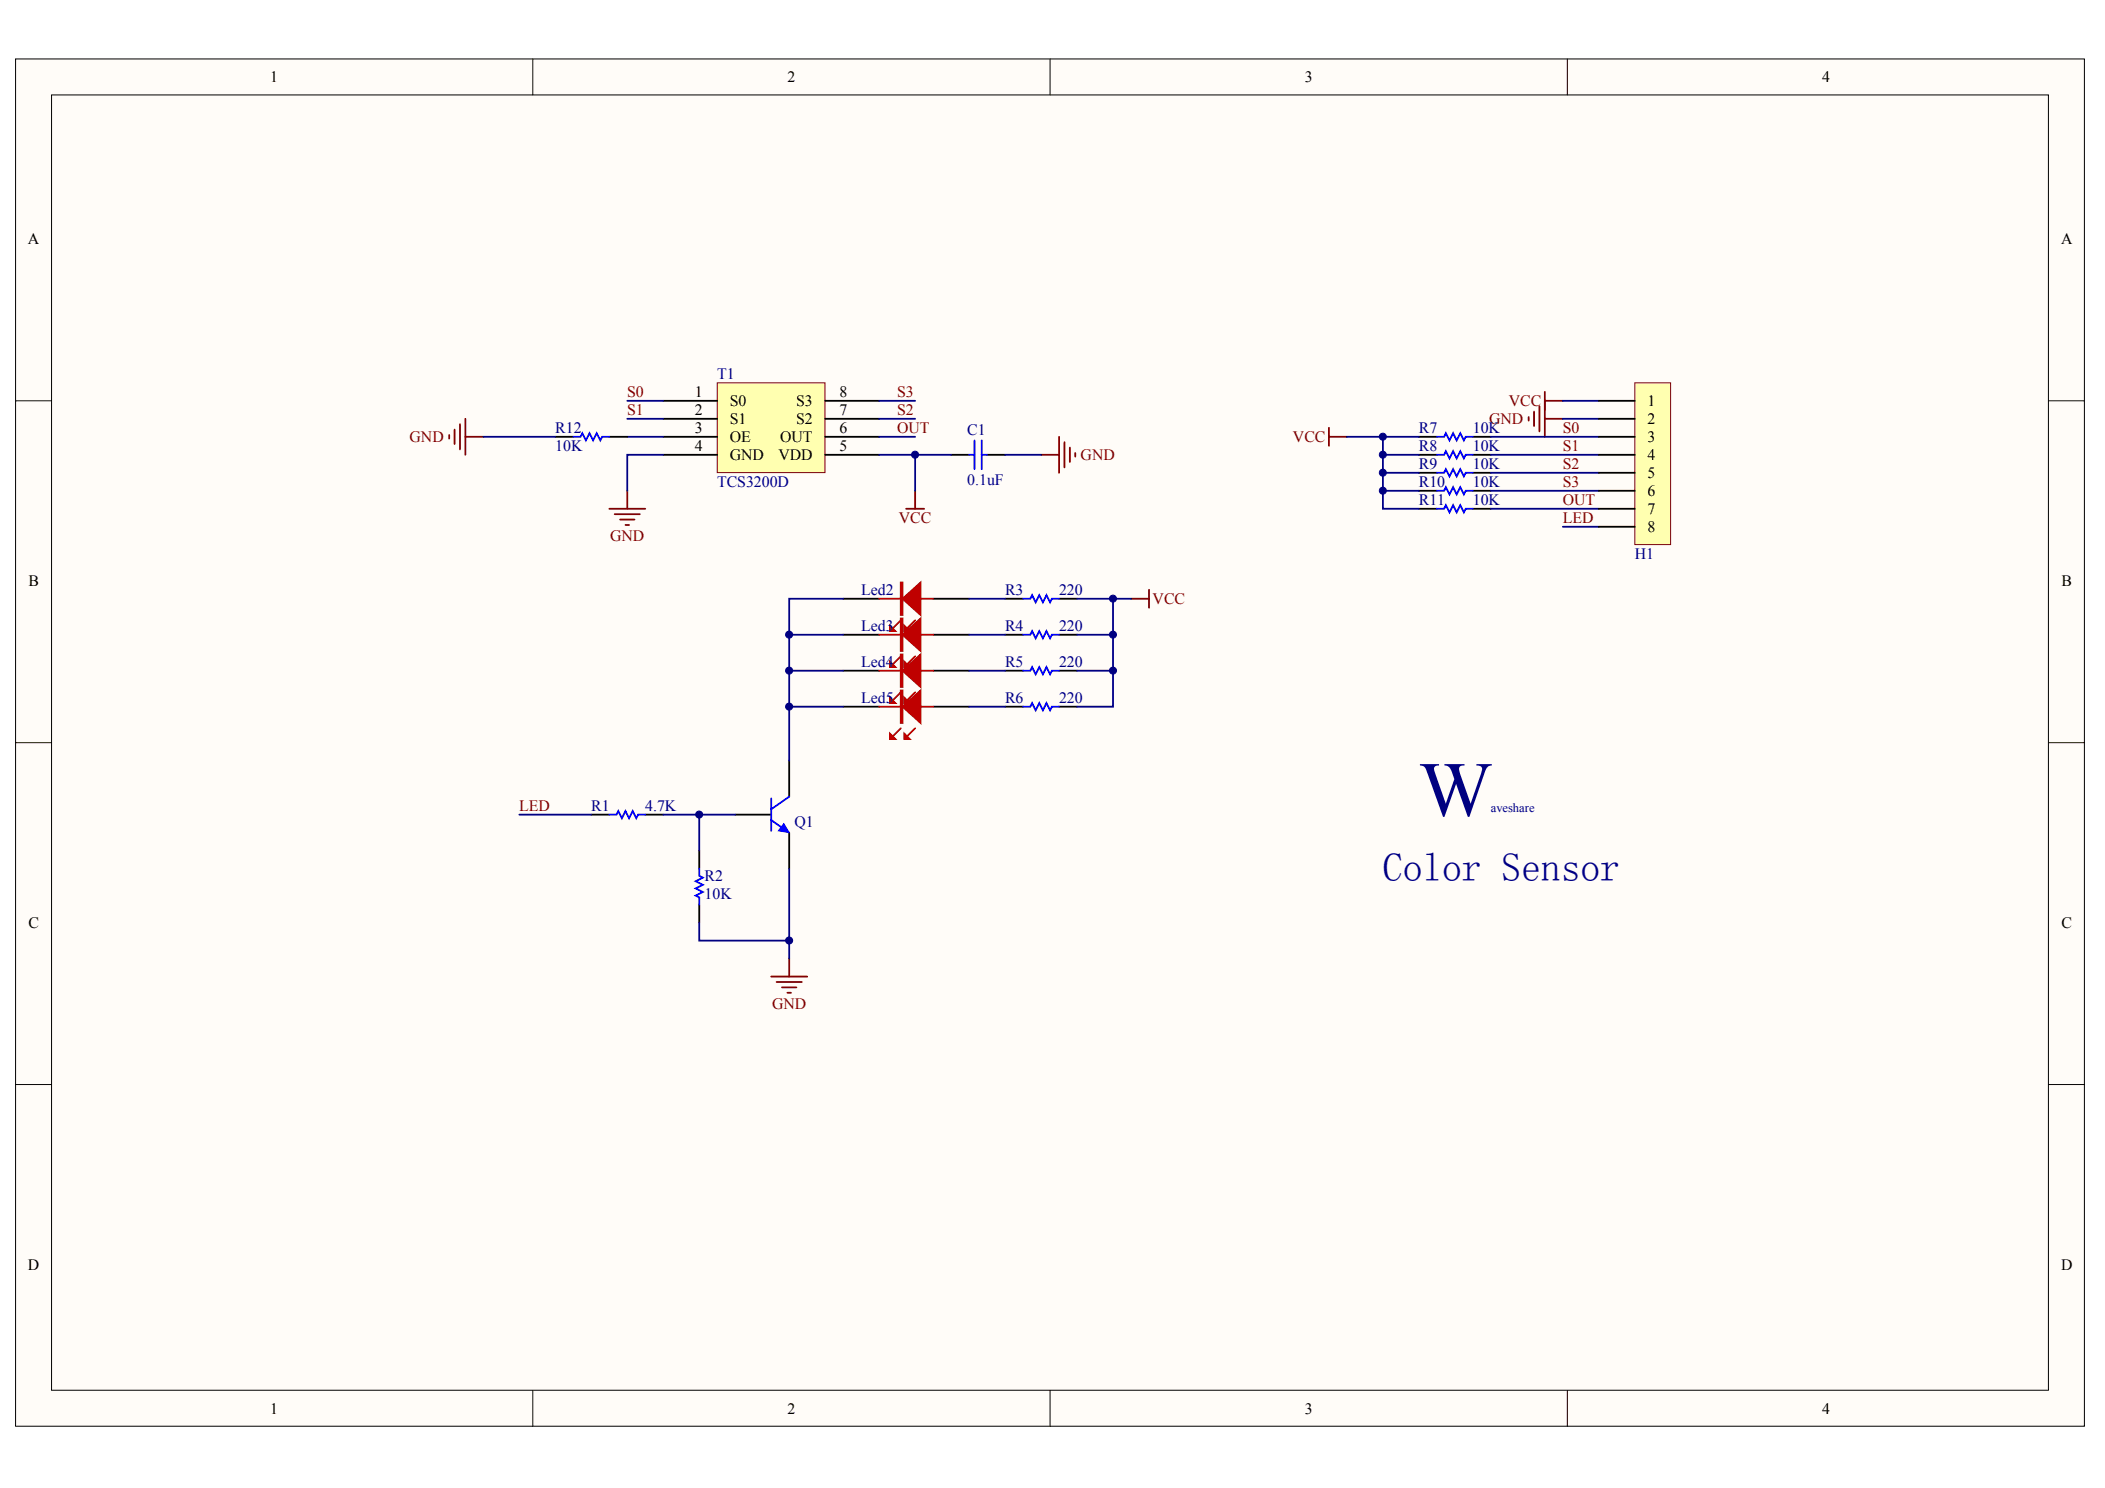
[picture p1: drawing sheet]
<svg xmlns="http://www.w3.org/2000/svg" width="297mm" height="210mm" viewBox="0 0 297 210" stroke-linecap="round" stroke-linejoin="round" font-family="sans-serif">
<g fill="#fffcf8" stroke="#000" stroke-width=".14">
<path d="M2.2 8.3h291.9v192.9h-291.9z"/>
<path d="M7.3 13.4h281.8v182.7h-281.8z"/>
</g>
<path d="M75.2 8.3v5.1M148.2 8.3v5.1M221.2 8.3v5.1M2.2 56.5h5.1M289.1 56.5h5.1M2.2 104.8h5.1M289.1 104.8h5.1M2.2 153h5.1M289.1 153h5.1M75.2 196.1v5.1M148.2 196.1v5.1M221.2 196.1v5.1" fill="none" stroke="#000" stroke-width=".14"/>
<path d="M101.2 54h15.2v12.7h-15.2z" fill="#ffffb0" stroke="#800000" stroke-width=".14"/>
<g fill="none" stroke="#000" stroke-width=".25">
<path d="M93.6 56.5h7.6M93.6 59.1h7.6M116.4 56.5h7.7M116.4 59.1h7.7M78.4 61.6h2.5M86 61.6h2.5M93.6 61.6h7.6M93.6 64.2h7.6M116.4 61.6h7.7M116.4 64.2h7.7M134.2 64.2h2.6M139.3 64.2h2.5"/>
<path d="M200.2 61.6h2.6M200.2 64.2h2.6M200.2 66.7h2.6M200.2 69.2h2.6M200.2 71.8h2.6M207.8 61.6h2.6M207.8 64.2h2.6M207.8 66.7h2.6M207.8 69.2h2.6M207.8 71.8h2.6M119 84.5h5.1M119 89.5h5.1"/>
<path d="M119 94.6h5.1M119 99.7h5.1M131.7 84.5h5.1M131.7 89.5h5.1M131.7 94.6h5.1M131.7 99.7h5.1M141.8 84.5h2.6M141.8 89.5h2.6M141.8 94.6h2.6M141.8 99.7h2.6M149.4 84.5h2.6M149.4 89.5h2.6"/>
<path d="M149.4 94.6h2.6M149.4 99.7h2.6M83.4 114.9h2.6M91.1 114.9h2.5M98.7 120v2.5M103.7 114.9h5.1M111.4 107.3v5.1M111.4 117.5v5M98.7 127.6v2.5"/>
</g>
<g fill="none" stroke="#000080" stroke-width=".25">
<path d="M88.5 56.5h5.1M88.5 59.1h5.1M124.1 56.5h5M124.1 59.1h5M220.5 56.5h5.1M220.5 59.1h5.1M68.2 61.6h10.2M88.5 61.6h5.1M93.6 64.2h-5.1v5M124.1 64.2h5v5M124.1 61.6h5M129.1 64.2h5.1"/>
<path d="M141.8 64.2h5.1M190.1 61.6h10.1M195.1 61.6v7.6h5.1M195.1 69.2v2.6h5.1M195.1 64.2h5.1M195.1 66.7h5.1M210.4 61.6h15.2M210.4 64.2h15.2M210.4 66.7h15.2M210.4 69.2h15.2M210.4 71.8h15.2M220.5 74.3h5.1"/>
<path d="M111.4 89.5h7.6M111.4 94.6h7.6M111.4 99.7h7.6M119 84.5h-7.6v22.8M136.8 84.5h5M136.8 89.5h5M136.8 94.6h5M136.8 99.7h5M152 84.5h7.6M152 89.5h5.1M152 94.6h5.1M157.1 84.5v15.2h-5.1"/>
<path d="M73.3 114.9h10.1M93.6 114.9h10.1M98.7 114.9v5.1M98.7 130.1v2.6h12.7M111.4 122.5v12.7"/>
</g>
<g fill="none" stroke="#800000" stroke-width=".25">
<path d="M64.9 59.8v3.6M65.7 59.1v5.1M215.7 58.8v.5M216.5 58.1v2M217.2 57.3v3.6M218 55.3v6.3M218 56.5h2.5M218 59.1h2.5M63.4 61.4v.5M64.1 60.6v2M65.7 61.6h2.5M86 71.8h5.1"/>
<path d="M86.7 72.5h3.6M87.5 73.3h2M88.3 74.1h.5M88.5 69.2v2.6M127.9 71.8h2.5M129.1 69.2v2.6M146.9 64.2h2.5M149.4 61.6v5.1M150.2 62.4v3.5M151 63.1v2.1M151.7 63.9v.5M187.5 60.3v2.6"/>
<path d="M187.5 61.6h2.6M159.6 84.5h2.5M162.1 83.2v2.5M108.8 137.8h5.1M109.6 138.5h3.5M110.3 139.3h2.1M111.4 135.2v2.6M111.1 140h.5"/>
</g>
<g fill="none" stroke="#00f" stroke-width=".25">
<path d="M80.9 61.6h1l.3-.5 .5 1 .5-1 .5 1 .5-1 .5 1 .3-.5h1M136.8 64.2h.7M137.5 62.1v4.1M138.5 62.1v4.1M138.5 64.2h.8M202.8 61.6h1l.2-.5 .5 1 .5-1 .6 1 .5-1 .5 1 .2-.5h1M202.8 64.2h1l.2-.6 .5 1.1 .5-1.1 .6 1.1 .5-1.1 .5 1.1 .2-.5h1M202.8 66.7h1l.2-.5 .5 1 .5-1 .6 1 .5-1 .5 1 .2-.5h1M202.8 69.2h1l.2-.5 .5 1 .5-1 .6 1 .5-1 .5 1 .2-.5h1M202.8 71.8h1l.2-.5 .5 1 .5-1 .6 1 .5-1 .5 1 .2-.5h1M144.4 84.5h1l.2-.5 .5 1 .6-1 .5 1 .5-1 .5 1 .2-.5h1M144.4 89.5h1l.2-.5 .5 1 .6-1 .5 1 .5-1 .5 1 .2-.5h1"/>
<path d="M144.4 94.6h1l.2-.5 .5 1 .6-1 .5 1 .5-1 .5 1 .2-.5h1M144.4 99.7h1l.2-.5 .5 1 .6-1 .5 1 .5-1 .5 1 .2-.5h1M86 114.9h1l.2-.5 .6 1 .5-1 .5 1 .5-1 .5 1 .2-.5h1.1M108.8 112.6v4.6M108.8 115.7l1.8 1.2M111.4 112.4l-2.6 1.8M98.7 122.5v1l.5 .3-1 .5 1 .5-1 .5 1 .5-1 .5 .5 .3v1"/>
</g>
<path d="M110.6 116.2l.8 1.3-1.6-.3z" fill="#00f" stroke="#00f" stroke-width=".14"/>
<path d="M124.1 84.5h7.6M124.1 89.5h7.6M124.1 94.6h7.6M124.1 99.7h7.6M127.1 87.5l-1 1M127.1 92.6l-1 1M127.1 97.7l-1 1M129.1 87.5l-1 1M129.1 92.6l-1 1M129.1 97.7l-1 1M127.1 102.7l-1 1.1M129.1 102.7l-1 1.1" fill="none" stroke="#bf0000" stroke-width=".25"/>
<g fill="#bf0000" stroke="#bf0000" stroke-width=".25">
<path d="M127.4 84.5l2.5-2.3v4.5z"/>
<path d="M125.6 88.3l.7 .7h-.7z"/>
<path d="M127.6 88.3l.8 .7h-.8z"/>
<path d="M127.4 89.5l2.5-2.2v4.5z"/>
<path d="M125.6 93.3l.7 .8h-.7z"/>
<path d="M127.6 93.3l.8 .8h-.8z"/>
<path d="M127.4 94.6l2.5-2.3v4.6z"/>
<path d="M125.6 98.4l.7 .8h-.7z"/>
<path d="M127.6 98.4l.8 .8h-.8z"/>
<path d="M127.4 99.7l2.5-2.3v4.6z"/>
<path d="M125.6 103.5l.7 .8h-.7z"/>
<path d="M127.6 103.5l.8 .8h-.8z"/>
<path d="M127.1 82.2h.3v4.5h-.3z" fill-rule="evenodd"/>
<path d="M127.1 87.3h.3v4.5h-.3z" fill-rule="evenodd"/>
<path d="M127.1 92.3h.3v4.6h-.3z" fill-rule="evenodd"/>
<path d="M127.1 97.4h.3v4.6h-.3z" fill-rule="evenodd"/>
</g>
<path d="M230.7 54h5v22.8h-5z" fill="#ffffb0" stroke="#800000" stroke-width=".14"/>
<path d="M225.6 56.5h5.1M225.6 59.1h5.1M225.6 61.6h5.1M225.6 64.2h5.1M225.6 66.7h5.1M225.6 69.2h5.1M225.6 71.8h5.1M225.6 74.3h5.1" fill="none" stroke="#000" stroke-width=".25"/>
<g fill="#000080" stroke="#000080" stroke-width=".14">
<circle cx="98.7" cy="114.9" r=".5"/>
<circle cx="111.4" cy="132.7" r=".5"/>
<circle cx="111.4" cy="99.7" r=".5"/>
<circle cx="111.4" cy="94.6" r=".5"/>
<circle cx="111.4" cy="89.5" r=".5"/>
<circle cx="129.1" cy="64.1" r=".5"/>
<circle cx="157.1" cy="94.6" r=".5"/>
<circle cx="157.1" cy="89.5" r=".5"/>
<circle cx="157.1" cy="84.4" r=".5"/>
<circle cx="195.1" cy="69.2" r=".5"/>
<circle cx="195.1" cy="66.7" r=".5"/>
<circle cx="195.1" cy="64.1" r=".5"/>
<circle cx="195.1" cy="61.6" r=".5"/>
</g>
<text font-size="11" fill="#000080" x="200.2" y="115.1">W</text>
<text font-size="5.6" fill="#000080" x="195.1" y="124.3">Color Sensor</text>
<g font-size="2.2">
<text x="38.1" y="11.6">1</text>
<text x="111.1" y="11.6">2</text>
<text x="184.1" y="11.6">3</text>
<text x="257.1" y="11.6">4</text>
<text x="3.9" y="34.4">A</text>
<text x="290.8" y="34.4">A</text>
<text x="98.1" y="56">1</text>
<text x="98.1" y="58.6">2</text>
<text x="103" y="57.3">S0</text>
<text x="103" y="59.9">S1</text>
<text x="112.3" y="59.9">S2</text>
<text x="112.3" y="57.3">S3</text>
<text x="118.5" y="58.6">7</text>
<text x="118.5" y="56">8</text>
<text x="232.5" y="57.3">1</text>
<text x="232.5" y="59.9">2</text>
<text x="98.1" y="61.1">3</text>
<text x="98.1" y="63.7">4</text>
<text x="103" y="62.4">OE</text>
<text x="103" y="64.9">GND</text>
<text x="109.8" y="64.9">VDD</text>
<text x="110.1" y="62.4">OUT</text>
<text x="118.5" y="63.7">5</text>
<text x="118.5" y="61.1">6</text>
<text x="232.5" y="62.4">3</text>
<text x="232.5" y="64.9">4</text>
<text x="232.5" y="67.5">5</text>
<text x="232.5" y="70">6</text>
<text x="232.5" y="72.5">7</text>
<text x="232.5" y="75.1">8</text>
<text x="4" y="82.6">B</text>
<text x="290.9" y="82.6">B</text>
<text x="4" y="130.9">C</text>
<text x="290.9" y="130.9">C</text>
<text x="3.9" y="179.1">D</text>
<text x="290.8" y="179.1">D</text>
<text x="38.1" y="199.4">1</text>
<text x="111.1" y="199.4">2</text>
<text x="184.1" y="199.4">3</text>
<text x="257.1" y="199.4">4</text>
</g>
<g font-size="2.2" fill="#000080">
<text x="101.2" y="53.5">T1</text>
<text x="78.4" y="63.7">10K</text>
<text x="78.4" y="61.1">R12</text>
<text x="136.5" y="61.4">C1</text>
<text x="200.2" y="61.1">R7</text>
<text x="200.2" y="63.7">R8</text>
<text x="207.8" y="61.1">10K</text>
<text x="207.8" y="63.7">10K</text>
<text x="101.2" y="68.7">TCS3200D</text>
<text x="136.5" y="68.5">0.1uF</text>
<text x="200.2" y="66.2">R9</text>
<text x="200.2" y="68.7">R10</text>
<text x="200.2" y="71.3">R11</text>
<text x="207.8" y="66.2">10K</text>
<text x="207.8" y="68.7">10K</text>
<text x="207.8" y="71.3">10K</text>
<text x="121.5" y="84">Led2</text>
<text x="141.8" y="84">R3</text>
<text x="149.4" y="84">220</text>
<text x="230.7" y="78.9">H1</text>
<text x="121.5" y="89">Led3</text>
<text x="141.8" y="89">R4</text>
<text x="149.4" y="89">220</text>
<text x="121.5" y="94.1">Led4</text>
<text x="141.8" y="94.1">R5</text>
<text x="149.4" y="94.1">220</text>
<text x="121.5" y="99.2">Led5</text>
<text x="141.8" y="99.2">R6</text>
<text x="149.4" y="99.2">220</text>
<text x="83.4" y="114.4">R1</text>
<text x="91.1" y="114.4">4.7K</text>
<text x="112.1" y="116.7">Q1</text>
<text x="99.4" y="124.3">R2</text>
<text x="99.4" y="126.9">10K</text>
</g>
<g font-size="2.2" fill="#800000">
<text x="88.5" y="56">S0</text>
<text x="88.5" y="58.6">S1</text>
<text x="126.6" y="58.6">S2</text>
<text x="126.6" y="56">S3</text>
<text x="210.1" y="59.9">GND</text>
<text x="212.9" y="57.3">VCC</text>
<text x="57.8" y="62.4">GND</text>
<text x="126.6" y="61.1">OUT</text>
<text x="152.5" y="64.9">GND</text>
<text x="182.5" y="62.4">VCC</text>
<text x="220.5" y="61.1">S0</text>
<text x="220.5" y="63.7">S1</text>
<text x="220.5" y="66.2">S2</text>
<text x="220.5" y="68.7">S3</text>
<text x="220.5" y="71.3">OUT</text>
<text x="86.1" y="76.3">GND</text>
<text x="126.9" y="73.8">VCC</text>
<text x="220.5" y="73.8">LED</text>
<text x="162.6" y="85.2">VCC</text>
<text x="73.3" y="114.4">LED</text>
<text x="109" y="142.3">GND</text>
</g>
<text font-size="1.8" fill="#000080" x="210.4" y="114.5">aveshare</text>
</svg>
